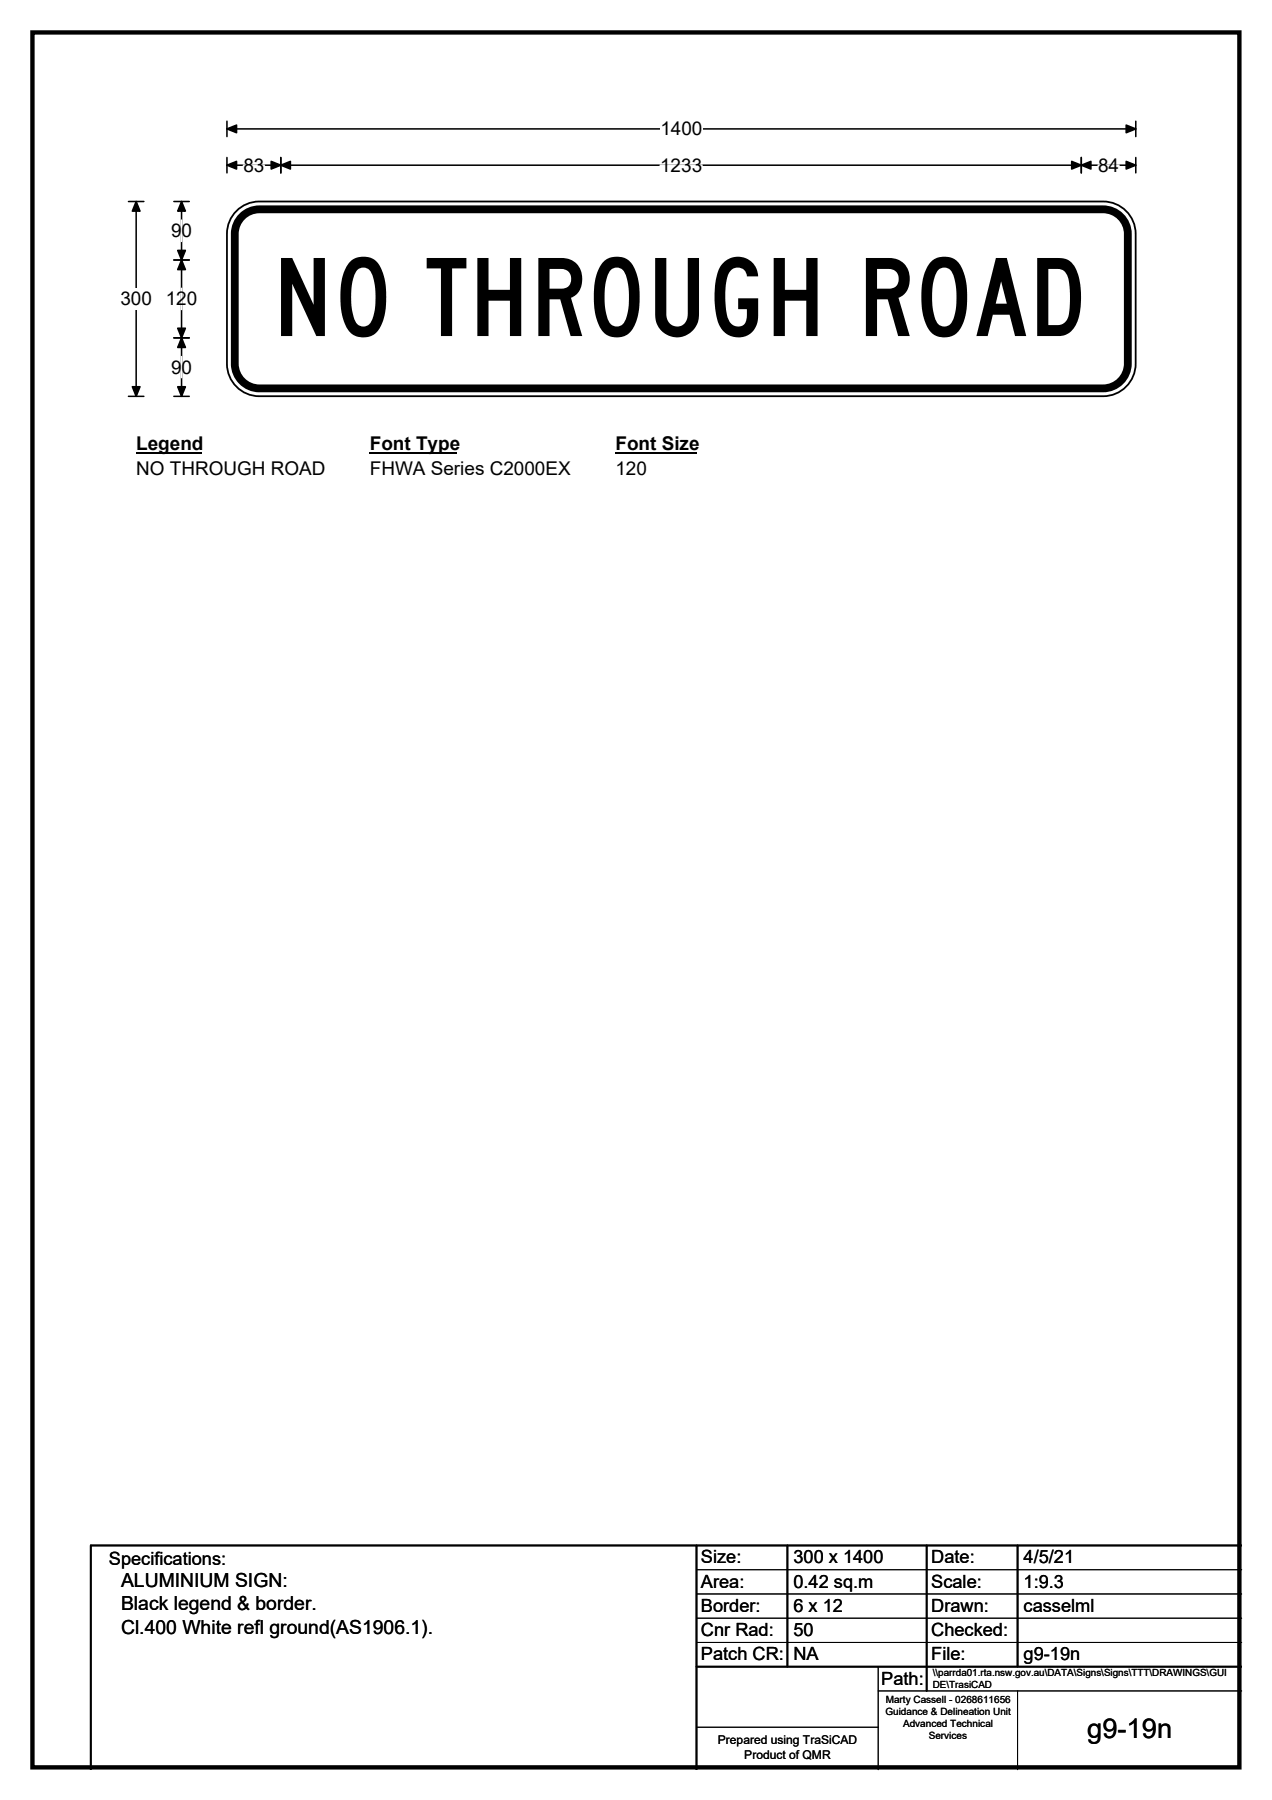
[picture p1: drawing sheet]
<svg xmlns="http://www.w3.org/2000/svg" width="210mm" height="297mm" viewBox="0 0 210 297" stroke-linecap="round" stroke-linejoin="round" font-family="sans-serif">
<path d="M5.4 5.4h199.2v286.3h-199.2z" fill="none" stroke="#000" stroke-width=".72"/>
<path d="M37.5 21.3h150M37.5 20v2.5M187.5 20v2.5" fill="none" stroke="#000" stroke-width=".25"/>
<path d="M37.5 21.3l1.6-.7v1.3zM185.9 20.6l1.6 .7-1.6 .6z" fill="#000" stroke="#000" stroke-width=".25"/>
<path d="M109 19.5h7v3.5h-7z" fill="#fff"/>
<path d="M21.2 33.3h2.5M22.5 33.3v32.1M37.5 27.3h150M37.5 26v2.5M46.4 26v2.5M178.5 26v2.5M187.5 26v2.5M21.2 65.4h2.5" fill="none" stroke="#000" stroke-width=".25"/>
<path d="M22.5 33.3l.6 1.5h-1.3zM37.5 27.3l1.6-.7v1.3zM46.4 27.3l1.5-.7v1.3zM44.8 26.6l1.6 .7-1.6 .6zM176.9 26.6l1.6 .7-1.6 .6zM178.5 27.3l1.6-.7v1.3zM185.9 26.6l1.6 .7-1.6 .6zM21.8 63.8h1.3l-.6 1.6z" fill="#000" stroke="#000" stroke-width=".25"/>
<path d="M40.2 27.3h3.4M109 27.3h6.9M181.3 27.3h3.4" fill="none" stroke="#fff" stroke-width=".25"/>
<path d="M19.9 47.6h5.2v3.5h-5.2z" fill="#fff"/>
<path d="M28.7 33.3h2.5M30 33.3v32.1M28.7 42.9h2.5M28.7 55.8h2.5M28.7 65.4h2.5" fill="none" stroke="#000" stroke-width=".25"/>
<path d="M30 33.3l.6 1.5h-1.3zM30 42.9l.6 1.6h-1.3zM29.3 54.2h1.3l-.6 1.6zM29.3 41.3h1.3l-.6 1.6zM30 55.8l.6 1.5h-1.3zM29.3 63.8h1.3l-.6 1.6z" fill="#000" stroke="#000" stroke-width=".25"/>
<path d="M30 36.3v3.5M30 47.6v3.5M30 58.8v3.5" fill="none" stroke="#fff" stroke-width=".25"/>
<path d="M22.5 71.4h10.7v3.5h-10.7z" fill="#fff"/>
<path d="M22.5 74.7h10.7" fill="none" stroke="#000" stroke-width=".32"/>
<path d="M61 71.4h14.5v3.5h-14.5z" fill="#fff"/>
<path d="M61 74.7h14.5" fill="none" stroke="#000" stroke-width=".32"/>
<path d="M101.6 71.4h13.5v3.5h-13.5z" fill="#fff"/>
<path d="M101.6 74.7h13.5" fill="none" stroke="#000" stroke-width=".32"/>
<g fill="#fff">
<path d="M22.5 75.6h31.1v3.5h-31.1z"/>
<path d="M61 75.6h33.1v3.5h-33.1z"/>
<path d="M101.6 75.6h5.2v3.5h-5.2z"/>
</g>
<path d="M39 34.8a5.3 5.3 0 0 1 3.8-1.5h139.3a5.4 5.4 0 0 1 5.4 5.3v21.4a5.4 5.4 0 0 1-5.4 5.4h-139.3a5.4 5.4 0 0 1-5.3-5.4v-21.4a5.3 5.3 0 0 1 1.5-3.8z" fill-rule="evenodd" fill="#fff" stroke="#fff" stroke-width=".17"/>
<path d="M39.9 35.7a4.1 4.1 0 0 1 2.9-1.2h139.3a4.1 4.1 0 0 1 4.1 4.1v21.4a4.1 4.1 0 0 1-4.1 4.1h-139.3a4.1 4.1 0 0 1-4-4.1v-21.4a4.1 4.1 0 0 1 1.1-2.9z" fill="none" stroke="#000" stroke-width="1.3"/>
<path d="M39 34.8a5.3 5.3 0 0 1 3.8-1.5h139.3a5.4 5.4 0 0 1 5.4 5.3v21.4a5.4 5.4 0 0 1-5.4 5.4h-139.3a5.4 5.4 0 0 1-5.3-5.4v-21.4a5.3 5.3 0 0 1 1.5-3.8zM115 255v37M130 255v20M153 255v24M168 255v20M205 255h-190v37M115 275h90" fill="none" stroke="#000" stroke-width=".3"/>
<path d="M115 259h90M115 263h90M115 267h90M115 271h90M145 279h60M145 275v17M168 279v13M115 285h30" fill="none" stroke="#000" stroke-width=".17"/>
<text font-size="17.9" x="45" y="55.5">NO THROUGH ROAD</text>
<text font-size="4.5" x="179.5" y="286.9">g9-19n</text>
<g font-size="3.2">
<text x="20" y="261.9">ALUMINIUM SIGN:</text>
<text x="20" y="265.7">Black legend &amp; border.</text>
<text x="20" y="269.6">Cl.400 White refl ground(AS1906.1).</text>
</g>
<g font-size="3.1">
<text x="109" y="22.3">1400</text>
<text x="40.2" y="28.3">83</text>
<text x="109" y="28.3">1233</text>
<text x="181.3" y="28.3">84</text>
<text x="28.2" y="39.1">90</text>
<text x="19.9" y="50.4">300</text>
<text x="27.4" y="50.4">120</text>
<text x="28.2" y="61.6">90</text>
<text x="22.5" y="74.2">Legend</text>
<text x="61" y="74.2">Font Type</text>
<text x="101.6" y="74.2">Font Size</text>
<text x="22.5" y="78.4">NO THROUGH ROAD</text>
<text x="61" y="78.4">FHWA Series C2000EX</text>
<text x="101.6" y="78.4">120</text>
</g>
<g font-size="3">
<text x="115.7" y="258">Size:</text>
<text x="131" y="258">300 x 1400</text>
<text x="153.7" y="258">Date:</text>
<text x="169" y="258">4/5/21</text>
<text x="18" y="258.2">Specifications:</text>
<text x="115.7" y="262">Area:</text>
<text x="131" y="262">0.42 sq.m</text>
<text x="153.7" y="262">Scale:</text>
<text x="169" y="262">1:9.3</text>
<text x="115.7" y="266">Border:</text>
<text x="115.7" y="270">Cnr Rad:</text>
<text x="131" y="266">6 x 12</text>
<text x="131" y="270">50</text>
<text x="153.7" y="266">Drawn:</text>
<text x="153.7" y="270">Checked:</text>
<text x="169" y="266">casselml</text>
<text x="115.7" y="274">Patch CR:</text>
<text x="131" y="274">NA</text>
<text x="153.7" y="274">File:</text>
<text x="169" y="274">g9-19n</text>
<text x="145.5" y="278">Path:</text>
</g>
<g font-size="2">
<text x="118.5" y="287.8">Prepared using TraSiCAD</text>
<text x="122.9" y="290.2">Product of QMR</text>
</g>
<g font-size="1.7">
<text x="146.2" y="281">Marty Cassell - 0268611656</text>
<text x="146.2" y="283">Guidance &amp; Delineation Unit</text>
<text x="149.1" y="285">Advanced Technical</text>
<text x="153.3" y="287">Services</text>
</g>
<g font-size="1.6">
<text x="154" y="276.6">\\parrda01.rta.nsw.gov.au\DATA\Signs\Signs\TTT\DRAWINGS\GUI</text>
<text x="154" y="278.5">DE\TrasiCAD</text>
</g>
</svg>
